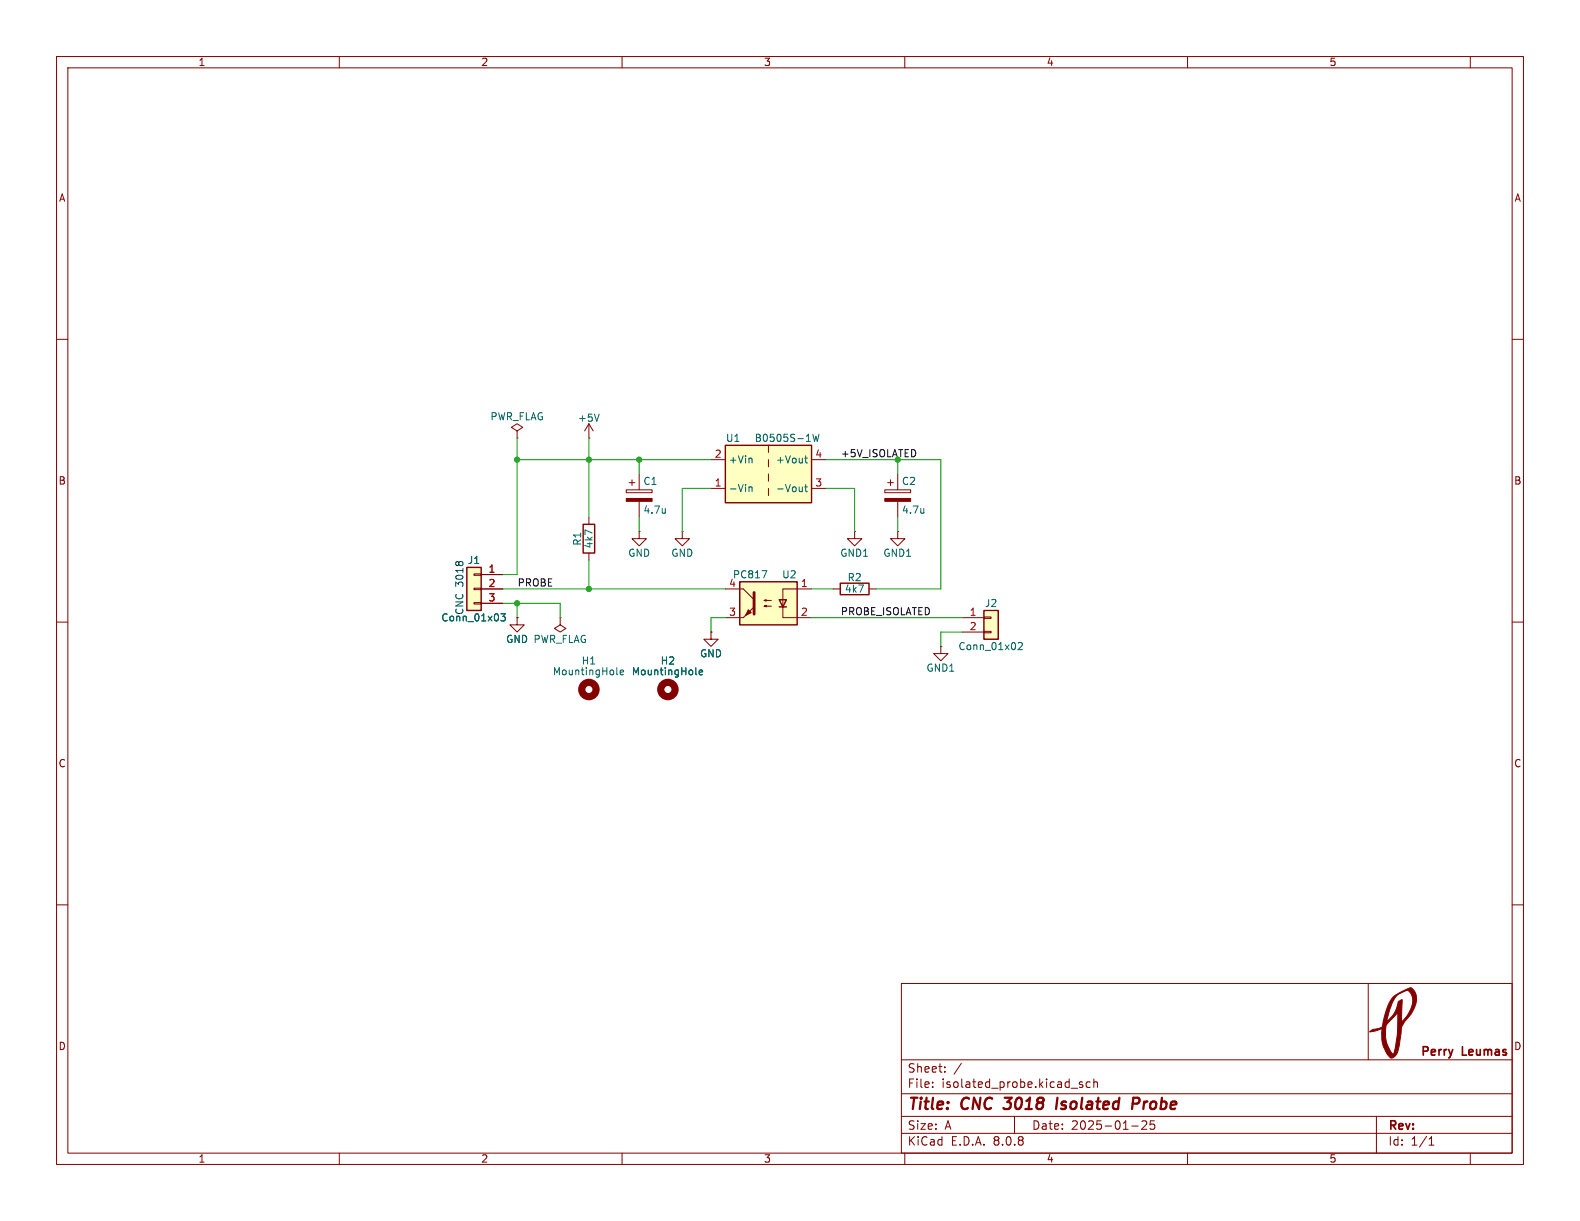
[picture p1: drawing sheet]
(kicad_sch
 (version 20231120)
 (generator "eeschema")
 (generator_version "8.0")
 (paper "A")
 (title_block
  (title "CNC 3018 Isolated Probe")
  (date "2025-01-25")
  (company "Perry Leumas"))
 (lib_symbols
  (symbol "Connector_Generic:Conn_01x02"
   (pin_names
    (offset 1.016) hide) (exclude_from_sim no) (in_bom yes) (on_board yes)
   (property "Reference" "J" (at 0 2.54 0) (effects (font (size 1.27 1.27))))
   (property "Value" "Conn_01x02" (at 0 -5.08 0) (effects (font (size 1.27 1.27))))
   (property "Footprint" "" (at 0 0 0) (effects (font (size 1.27 1.27)) (hide yes)))
   (property "Datasheet" "~" (at 0 0 0) (effects (font (size 1.27 1.27)) (hide yes)))
   (property "Description" "Generic connector, single row, 01x02, script generated (kicad-library-utils/schlib/autogen/connector/)" (at 0 0 0) (effects (font (size 1.27 1.27)) (hide yes)))
   (symbol "Conn_01x02_1_1"
    (rectangle (start -1.27 -2.413) (end 0 -2.667) (stroke (width 0.1524) (type default)) (fill (type none)))
    (rectangle (start -1.27 0.127) (end 0 -0.127) (stroke (width 0.1524) (type default)) (fill (type none)))
    (rectangle (start -1.27 1.27) (end 1.27 -3.81) (stroke (width 0.254) (type default)) (fill (type background)))
    (pin passive line (at -5.08 0 0) (length 3.81) (name "Pin_1" (effects (font (size 1.27 1.27)))) (number "1" (effects (font (size 1.27 1.27)))))
    (pin passive line (at -5.08 -2.54 0) (length 3.81) (name "Pin_2" (effects (font (size 1.27 1.27)))) (number "2" (effects (font (size 1.27 1.27)))))))
  (symbol "Connector_Generic:Conn_01x03"
   (pin_names
    (offset 1.016) hide) (exclude_from_sim no) (in_bom yes) (on_board yes)
   (property "Reference" "J" (at 0 5.08 0) (effects (font (size 1.27 1.27))))
   (property "Value" "Conn_01x03" (at 0 -5.08 0) (effects (font (size 1.27 1.27))))
   (property "Footprint" "" (at 0 0 0) (effects (font (size 1.27 1.27)) (hide yes)))
   (property "Datasheet" "~" (at 0 0 0) (effects (font (size 1.27 1.27)) (hide yes)))
   (property "Description" "Generic connector, single row, 01x03, script generated (kicad-library-utils/schlib/autogen/connector/)" (at 0 0 0) (effects (font (size 1.27 1.27)) (hide yes)))
   (symbol "Conn_01x03_1_1"
    (rectangle (start -1.27 -2.413) (end 0 -2.667) (stroke (width 0.1524) (type default)) (fill (type none)))
    (rectangle (start -1.27 0.127) (end 0 -0.127) (stroke (width 0.1524) (type default)) (fill (type none)))
    (rectangle (start -1.27 2.667) (end 0 2.413) (stroke (width 0.1524) (type default)) (fill (type none)))
    (rectangle (start -1.27 3.81) (end 1.27 -3.81) (stroke (width 0.254) (type default)) (fill (type background)))
    (pin passive line (at -5.08 2.54 0) (length 3.81) (name "Pin_1" (effects (font (size 1.27 1.27)))) (number "1" (effects (font (size 1.27 1.27)))))
    (pin passive line (at -5.08 0 0) (length 3.81) (name "Pin_2" (effects (font (size 1.27 1.27)))) (number "2" (effects (font (size 1.27 1.27)))))
    (pin passive line (at -5.08 -2.54 0) (length 3.81) (name "Pin_3" (effects (font (size 1.27 1.27)))) (number "3" (effects (font (size 1.27 1.27)))))))
  (symbol "Converter_DCDC:TEA1-0505" (exclude_from_sim no) (in_bom yes) (on_board yes)
   (property "Reference" "U" (at -7.62 6.35 0) (effects (font (size 1.27 1.27)) (justify left)))
   (property "Value" "TEA1-0505" (at -2.54 6.35 0) (effects (font (size 1.27 1.27)) (justify left)))
   (property "Footprint" "Converter_DCDC:Converter_DCDC_TRACO_TEA1-xxxx_THT" (at 0 -8.89 0) (effects (font (size 1.27 1.27)) (hide yes)))
   (property "Datasheet" "https://www.tracopower.com/products/tea1.pdf" (at 0 -6.35 0) (effects (font (size 1.27 1.27)) (hide yes)))
   (property "Description" "1W DC/DC converter unregulated, 4.5-5.5V input, 5V output voltage, 200mA output, 1.5kVDC isolation, SIP-4" (at 0 0 0) (effects (font (size 1.27 1.27)) (hide yes)))
   (symbol "TEA1-0505_0_0"
    (pin power_in line (at -10.16 -2.54 0) (length 2.54) (name "-Vin" (effects (font (size 1.27 1.27)))) (number "1" (effects (font (size 1.27 1.27)))))
    (pin power_in line (at -10.16 2.54 0) (length 2.54) (name "+Vin" (effects (font (size 1.27 1.27)))) (number "2" (effects (font (size 1.27 1.27)))))
    (pin power_out line (at 10.16 -2.54 180) (length 2.54) (name "-Vout" (effects (font (size 1.27 1.27)))) (number "3" (effects (font (size 1.27 1.27)))))
    (pin power_out line (at 10.16 2.54 180) (length 2.54) (name "+Vout" (effects (font (size 1.27 1.27)))) (number "4" (effects (font (size 1.27 1.27))))))
   (symbol "TEA1-0505_0_1"
    (rectangle (start -7.62 5.08) (end 7.62 -5.08) (stroke (width 0.254) (type default)) (fill (type background)))
    (polyline (pts (xy 0 -2.54) (xy 0 -3.81)) (stroke (width 0) (type default)) (fill (type none)))
    (polyline (pts (xy 0 0) (xy 0 -1.27)) (stroke (width 0) (type default)) (fill (type none)))
    (polyline (pts (xy 0 2.54) (xy 0 1.27)) (stroke (width 0) (type default)) (fill (type none)))
    (polyline (pts (xy 0 5.08) (xy 0 3.81)) (stroke (width 0) (type default)) (fill (type none)))))
  (symbol "Device:C_Polarized"
   (pin_numbers hide)
   (pin_names
    (offset 0.254)) (exclude_from_sim no) (in_bom yes) (on_board yes)
   (property "Reference" "C" (at 0.635 2.54 0) (effects (font (size 1.27 1.27)) (justify left)))
   (property "Value" "C_Polarized" (at 0.635 -2.54 0) (effects (font (size 1.27 1.27)) (justify left)))
   (property "Footprint" "" (at 0.9652 -3.81 0) (effects (font (size 1.27 1.27)) (hide yes)))
   (property "Datasheet" "~" (at 0 0 0) (effects (font (size 1.27 1.27)) (hide yes)))
   (property "Description" "Polarized capacitor" (at 0 0 0) (effects (font (size 1.27 1.27)) (hide yes)))
   (symbol "C_Polarized_0_1"
    (rectangle (start -2.286 0.508) (end 2.286 1.016) (stroke (width 0) (type default)) (fill (type none)))
    (polyline (pts (xy -1.778 2.286) (xy -0.762 2.286)) (stroke (width 0) (type default)) (fill (type none)))
    (polyline (pts (xy -1.27 2.794) (xy -1.27 1.778)) (stroke (width 0) (type default)) (fill (type none)))
    (rectangle (start 2.286 -0.508) (end -2.286 -1.016) (stroke (width 0) (type default)) (fill (type outline))))
   (symbol "C_Polarized_1_1"
    (pin passive line (at 0 3.81 270) (length 2.794) (name "~" (effects (font (size 1.27 1.27)))) (number "1" (effects (font (size 1.27 1.27)))))
    (pin passive line (at 0 -3.81 90) (length 2.794) (name "~" (effects (font (size 1.27 1.27)))) (number "2" (effects (font (size 1.27 1.27)))))))
  (symbol "Device:R"
   (pin_numbers hide)
   (pin_names
    (offset 0)) (exclude_from_sim no) (in_bom yes) (on_board yes)
   (property "Reference" "R" (at 2.032 0 90) (effects (font (size 1.27 1.27))))
   (property "Value" "R" (at 0 0 90) (effects (font (size 1.27 1.27))))
   (property "Footprint" "" (at -1.778 0 90) (effects (font (size 1.27 1.27)) (hide yes)))
   (property "Datasheet" "~" (at 0 0 0) (effects (font (size 1.27 1.27)) (hide yes)))
   (property "Description" "Resistor" (at 0 0 0) (effects (font (size 1.27 1.27)) (hide yes)))
   (symbol "R_0_1"
    (rectangle (start -1.016 -2.54) (end 1.016 2.54) (stroke (width 0.254) (type default)) (fill (type none))))
   (symbol "R_1_1"
    (pin passive line (at 0 3.81 270) (length 1.27) (name "~" (effects (font (size 1.27 1.27)))) (number "1" (effects (font (size 1.27 1.27)))))
    (pin passive line (at 0 -3.81 90) (length 1.27) (name "~" (effects (font (size 1.27 1.27)))) (number "2" (effects (font (size 1.27 1.27)))))))
  (symbol "Isolator:PC817"
   (pin_names
    (offset 1.016)) (exclude_from_sim no) (in_bom yes) (on_board yes)
   (property "Reference" "U" (at -5.08 5.08 0) (effects (font (size 1.27 1.27)) (justify left)))
   (property "Value" "PC817" (at 0 5.08 0) (effects (font (size 1.27 1.27)) (justify left)))
   (property "Footprint" "Package_DIP:DIP-4_W7.62mm" (at -5.08 -5.08 0) (effects (font (size 1.27 1.27)
    (italic yes)) (justify left) (hide yes)))
   (property "Datasheet" "http://www.soselectronic.cz/a_info/resource/d/pc817.pdf" (at 0 0 0) (effects (font (size 1.27 1.27)) (justify left) (hide yes)))
   (property "Description" "DC Optocoupler, Vce 35V, CTR 50-300%, DIP-4" (at 0 0 0) (effects (font (size 1.27 1.27)) (hide yes)))
   (symbol "PC817_0_1"
    (rectangle (start -5.08 3.81) (end 5.08 -3.81) (stroke (width 0.254) (type default)) (fill (type background)))
    (polyline (pts (xy -3.175 -0.635) (xy -1.905 -0.635)) (stroke (width 0.254) (type default)) (fill (type none)))
    (polyline (pts (xy 2.54 0.635) (xy 4.445 2.54)) (stroke (width 0) (type default)) (fill (type none)))
    (polyline (pts (xy 4.445 -2.54) (xy 2.54 -0.635)) (stroke (width 0) (type default)) (fill (type outline)))
    (polyline (pts (xy 4.445 -2.54) (xy 5.08 -2.54)) (stroke (width 0) (type default)) (fill (type none)))
    (polyline (pts (xy 4.445 2.54) (xy 5.08 2.54)) (stroke (width 0) (type default)) (fill (type none)))
    (polyline (pts (xy -5.08 2.54) (xy -2.54 2.54) (xy -2.54 -0.635)) (stroke (width 0) (type default)) (fill (type none)))
    (polyline (pts (xy -2.54 -0.635) (xy -2.54 -2.54) (xy -5.08 -2.54)) (stroke (width 0) (type default)) (fill (type none)))
    (polyline (pts (xy 2.54 1.905) (xy 2.54 -1.905) (xy 2.54 -1.905)) (stroke (width 0.508) (type default)) (fill (type none)))
    (polyline (pts (xy -2.54 -0.635) (xy -3.175 0.635) (xy -1.905 0.635) (xy -2.54 -0.635)) (stroke (width 0.254) (type default)) (fill (type none)))
    (polyline (pts (xy -0.508 -0.508) (xy 0.762 -0.508) (xy 0.381 -0.635) (xy 0.381 -0.381) (xy 0.762 -0.508)) (stroke (width 0) (type default)) (fill (type none)))
    (polyline (pts (xy -0.508 0.508) (xy 0.762 0.508) (xy 0.381 0.381) (xy 0.381 0.635) (xy 0.762 0.508)) (stroke (width 0) (type default)) (fill (type none)))
    (polyline (pts (xy 3.048 -1.651) (xy 3.556 -1.143) (xy 4.064 -2.159) (xy 3.048 -1.651) (xy 3.048 -1.651)) (stroke (width 0) (type default)) (fill (type outline))))
   (symbol "PC817_1_1"
    (pin passive line (at -7.62 2.54 0) (length 2.54) (name "~" (effects (font (size 1.27 1.27)))) (number "1" (effects (font (size 1.27 1.27)))))
    (pin passive line (at -7.62 -2.54 0) (length 2.54) (name "~" (effects (font (size 1.27 1.27)))) (number "2" (effects (font (size 1.27 1.27)))))
    (pin passive line (at 7.62 -2.54 180) (length 2.54) (name "~" (effects (font (size 1.27 1.27)))) (number "3" (effects (font (size 1.27 1.27)))))
    (pin passive line (at 7.62 2.54 180) (length 2.54) (name "~" (effects (font (size 1.27 1.27)))) (number "4" (effects (font (size 1.27 1.27)))))))
  (symbol "Mechanical:MountingHole"
   (pin_names
    (offset 1.016)) (exclude_from_sim yes) (in_bom no) (on_board yes)
   (property "Reference" "H" (at 0 5.08 0) (effects (font (size 1.27 1.27))))
   (property "Value" "MountingHole" (at 0 3.175 0) (effects (font (size 1.27 1.27))))
   (property "Footprint" "" (at 0 0 0) (effects (font (size 1.27 1.27)) (hide yes)))
   (property "Datasheet" "~" (at 0 0 0) (effects (font (size 1.27 1.27)) (hide yes)))
   (property "Description" "Mounting Hole without connection" (at 0 0 0) (effects (font (size 1.27 1.27)) (hide yes)))
   (symbol "MountingHole_0_1"
    (circle (center 0 0) (radius 1.27) (stroke (width 1.27) (type default)) (fill (type none)))))
  (symbol "power:+5V"
   (power)
   (pin_numbers hide)
   (pin_names
    (offset 0) hide) (exclude_from_sim no) (in_bom yes) (on_board yes)
   (property "Reference" "#PWR" (at 0 -3.81 0) (effects (font (size 1.27 1.27)) (hide yes)))
   (property "Value" "+5V" (at 0 3.556 0) (effects (font (size 1.27 1.27))))
   (property "Footprint" "" (at 0 0 0) (effects (font (size 1.27 1.27)) (hide yes)))
   (property "Datasheet" "" (at 0 0 0) (effects (font (size 1.27 1.27)) (hide yes)))
   (property "Description" "Power symbol creates a global label with name \"+5V\"" (at 0 0 0) (effects (font (size 1.27 1.27)) (hide yes)))
   (symbol "+5V_0_1"
    (polyline (pts (xy -0.762 1.27) (xy 0 2.54)) (stroke (width 0) (type default)) (fill (type none)))
    (polyline (pts (xy 0 0) (xy 0 2.54)) (stroke (width 0) (type default)) (fill (type none)))
    (polyline (pts (xy 0 2.54) (xy 0.762 1.27)) (stroke (width 0) (type default)) (fill (type none))))
   (symbol "+5V_1_1"
    (pin power_in line (at 0 0 90) (length 0) (name "~" (effects (font (size 1.27 1.27)))) (number "1" (effects (font (size 1.27 1.27)))))))
  (symbol "power:GND"
   (power)
   (pin_numbers hide)
   (pin_names
    (offset 0) hide) (exclude_from_sim no) (in_bom yes) (on_board yes)
   (property "Reference" "#PWR" (at 0 -6.35 0) (effects (font (size 1.27 1.27)) (hide yes)))
   (property "Value" "GND" (at 0 -3.81 0) (effects (font (size 1.27 1.27))))
   (property "Footprint" "" (at 0 0 0) (effects (font (size 1.27 1.27)) (hide yes)))
   (property "Datasheet" "" (at 0 0 0) (effects (font (size 1.27 1.27)) (hide yes)))
   (property "Description" "Power symbol creates a global label with name \"GND\" , ground" (at 0 0 0) (effects (font (size 1.27 1.27)) (hide yes)))
   (symbol "GND_0_1"
    (polyline (pts (xy 0 0) (xy 0 -1.27) (xy 1.27 -1.27) (xy 0 -2.54) (xy -1.27 -1.27) (xy 0 -1.27)) (stroke (width 0) (type default)) (fill (type none))))
   (symbol "GND_1_1"
    (pin power_in line (at 0 0 270) (length 0) (name "~" (effects (font (size 1.27 1.27)))) (number "1" (effects (font (size 1.27 1.27)))))))
  (symbol "power:GND1"
   (power)
   (pin_numbers hide)
   (pin_names
    (offset 0) hide) (exclude_from_sim no) (in_bom yes) (on_board yes)
   (property "Reference" "#PWR" (at 0 -6.35 0) (effects (font (size 1.27 1.27)) (hide yes)))
   (property "Value" "GND1" (at 0 -3.81 0) (effects (font (size 1.27 1.27))))
   (property "Footprint" "" (at 0 0 0) (effects (font (size 1.27 1.27)) (hide yes)))
   (property "Datasheet" "" (at 0 0 0) (effects (font (size 1.27 1.27)) (hide yes)))
   (property "Description" "Power symbol creates a global label with name \"GND1\" , ground" (at 0 0 0) (effects (font (size 1.27 1.27)) (hide yes)))
   (symbol "GND1_0_1"
    (polyline (pts (xy 0 0) (xy 0 -1.27) (xy 1.27 -1.27) (xy 0 -2.54) (xy -1.27 -1.27) (xy 0 -1.27)) (stroke (width 0) (type default)) (fill (type none))))
   (symbol "GND1_1_1"
    (pin power_in line (at 0 0 270) (length 0) (name "~" (effects (font (size 1.27 1.27)))) (number "1" (effects (font (size 1.27 1.27)))))))
  (symbol "power:PWR_FLAG"
   (power)
   (pin_numbers hide)
   (pin_names
    (offset 0) hide) (exclude_from_sim no) (in_bom yes) (on_board yes)
   (property "Reference" "#FLG" (at 0 1.905 0) (effects (font (size 1.27 1.27)) (hide yes)))
   (property "Value" "PWR_FLAG" (at 0 3.81 0) (effects (font (size 1.27 1.27))))
   (property "Footprint" "" (at 0 0 0) (effects (font (size 1.27 1.27)) (hide yes)))
   (property "Datasheet" "~" (at 0 0 0) (effects (font (size 1.27 1.27)) (hide yes)))
   (property "Description" "Special symbol for telling ERC where power comes from" (at 0 0 0) (effects (font (size 1.27 1.27)) (hide yes)))
   (symbol "PWR_FLAG_0_0"
    (pin power_out line (at 0 0 90) (length 0) (name "~" (effects (font (size 1.27 1.27)))) (number "1" (effects (font (size 1.27 1.27))))))
   (symbol "PWR_FLAG_0_1"
    (polyline (pts (xy 0 0) (xy 0 1.27) (xy -1.016 1.905) (xy 0 2.54) (xy 1.016 1.905) (xy 0 1.27)) (stroke (width 0) (type default)) (fill (type none))))))
 (junction
  (at 91.44 81.28)
  (diameter 0)
  (color 0 0 0 0))
 (junction
  (at 113.03 81.28)
  (diameter 0)
  (color 0 0 0 0))
 (junction
  (at 104.14 81.28)
  (diameter 0)
  (color 0 0 0 0))
 (junction
  (at 91.44 106.68)
  (diameter 0)
  (color 0 0 0 0))
 (junction
  (at 104.14 104.14)
  (diameter 0)
  (color 0 0 0 0))
 (junction
  (at 158.75 81.28)
  (diameter 0)
  (color 0 0 0 0))
 (wire
  (pts (xy 113.03 91.44) (xy 113.03 93.98))
  (stroke (width 0) (type default)))
 (wire
  (pts (xy 88.9 106.68) (xy 91.44 106.68))
  (stroke (width 0) (type default)))
 (wire
  (pts (xy 91.44 81.28) (xy 91.44 101.6))
  (stroke (width 0) (type default)))
 (wire
  (pts (xy 99.06 106.68) (xy 91.44 106.68))
  (stroke (width 0) (type default)))
 (wire
  (pts (xy 125.73 109.22) (xy 128.27 109.22))
  (stroke (width 0) (type default)))
 (wire
  (pts (xy 104.14 99.06) (xy 104.14 104.14))
  (stroke (width 0) (type default)))
 (wire
  (pts (xy 151.13 86.36) (xy 146.05 86.36))
  (stroke (width 0) (type default)))
 (wire
  (pts (xy 151.13 93.98) (xy 151.13 86.36))
  (stroke (width 0) (type default)))
 (wire
  (pts (xy 166.37 104.14) (xy 166.37 81.28))
  (stroke (width 0) (type default)))
 (wire
  (pts (xy 88.9 104.14) (xy 104.14 104.14))
  (stroke (width 0) (type default)))
 (wire
  (pts (xy 113.03 81.28) (xy 125.73 81.28))
  (stroke (width 0) (type default)))
 (wire
  (pts (xy 91.44 81.28) (xy 104.14 81.28))
  (stroke (width 0) (type default)))
 (wire
  (pts (xy 166.37 111.76) (xy 170.18 111.76))
  (stroke (width 0) (type default)))
 (wire
  (pts (xy 120.65 86.36) (xy 125.73 86.36))
  (stroke (width 0) (type default)))
 (wire
  (pts (xy 104.14 77.47) (xy 104.14 81.28))
  (stroke (width 0) (type default)))
 (wire
  (pts (xy 91.44 106.68) (xy 91.44 109.22))
  (stroke (width 0) (type default)))
 (wire
  (pts (xy 113.03 81.28) (xy 113.03 83.82))
  (stroke (width 0) (type default)))
 (wire
  (pts (xy 158.75 81.28) (xy 158.75 83.82))
  (stroke (width 0) (type default)))
 (wire
  (pts (xy 166.37 114.3) (xy 166.37 111.76))
  (stroke (width 0) (type default)))
 (wire
  (pts (xy 91.44 77.47) (xy 91.44 81.28))
  (stroke (width 0) (type default)))
 (wire
  (pts (xy 104.14 81.28) (xy 104.14 91.44))
  (stroke (width 0) (type default)))
 (wire
  (pts (xy 125.73 111.76) (xy 125.73 109.22))
  (stroke (width 0) (type default)))
 (wire
  (pts (xy 120.65 93.98) (xy 120.65 86.36))
  (stroke (width 0) (type default)))
 (wire
  (pts (xy 146.05 81.28) (xy 158.75 81.28))
  (stroke (width 0) (type default)))
 (wire
  (pts (xy 166.37 81.28) (xy 158.75 81.28))
  (stroke (width 0) (type default)))
 (wire
  (pts (xy 104.14 81.28) (xy 113.03 81.28))
  (stroke (width 0) (type default)))
 (wire
  (pts (xy 143.51 109.22) (xy 170.18 109.22))
  (stroke (width 0) (type default)))
 (wire
  (pts (xy 104.14 104.14) (xy 128.27 104.14))
  (stroke (width 0) (type default)))
 (wire
  (pts (xy 158.75 91.44) (xy 158.75 93.98))
  (stroke (width 0) (type default)))
 (wire
  (pts (xy 99.06 109.22) (xy 99.06 106.68))
  (stroke (width 0) (type default)))
 (wire
  (pts (xy 143.51 104.14) (xy 147.32 104.14))
  (stroke (width 0) (type default)))
 (wire
  (pts (xy 154.94 104.14) (xy 166.37 104.14))
  (stroke (width 0) (type default)))
 (wire
  (pts (xy 88.9 101.6) (xy 91.44 101.6))
  (stroke (width 0) (type default)))
 (text "CNC 3018"
  (exclude_from_sim no)
  (at 81.28 104.14 90)
  (effects (font (size 1.27 1.27))))
 (label "PROBE"
  (at 91.44 104.14 0)
  (effects (font (size 1.27 1.27)) (justify left bottom)))
 (label "+5V_ISOLATED"
  (at 148.59 81.28 0)
  (effects (font (size 1.27 1.27)) (justify left bottom)))
 (label "PROBE_ISOLATED"
  (at 148.59 109.22 0)
  (effects (font (size 1.27 1.27)) (justify left bottom)))
 (symbol
  (lib_id "power:GND")
  (at 113.03 93.98 0)
  (unit 1)
  (exclude_from_sim no)
  (in_bom yes)
  (on_board yes)
  (dnp no)
  (property "Reference" "#PWR05" (at 113.03 100.33 0) (effects (font (size 1.27 1.27)) (hide yes)))
  (property "Value" "GND" (at 113.03 97.79 0) (effects (font (size 1.27 1.27))))
  (property "Footprint" "" (at 113.03 93.98 0) (effects (font (size 1.27 1.27)) (hide yes)))
  (property "Datasheet" "" (at 113.03 93.98 0) (effects (font (size 1.27 1.27)) (hide yes)))
  (property "Description" "Power symbol creates a global label with name \"GND\" , ground" (at 113.03 93.98 0) (effects (font (size 1.27 1.27)) (hide yes)))
  (pin "1"))
 (symbol
  (lib_id "power:GND1")
  (at 166.37 114.3 0)
  (unit 1)
  (exclude_from_sim no)
  (in_bom yes)
  (on_board yes)
  (dnp no)
  (property "Reference" "#PWR01" (at 166.37 120.65 0) (effects (font (size 1.27 1.27)) (hide yes)))
  (property "Value" "GND1" (at 166.37 118.11 0) (effects (font (size 1.27 1.27))))
  (property "Footprint" "" (at 166.37 114.3 0) (effects (font (size 1.27 1.27)) (hide yes)))
  (property "Datasheet" "" (at 166.37 114.3 0) (effects (font (size 1.27 1.27)) (hide yes)))
  (property "Description" "Power symbol creates a global label with name \"GND1\" , ground" (at 166.37 114.3 0) (effects (font (size 1.27 1.27)) (hide yes)))
  (pin "1"))
 (symbol
  (lib_id "Converter_DCDC:TEA1-0505")
  (at 135.89 83.82 0)
  (unit 1)
  (exclude_from_sim no)
  (in_bom yes)
  (on_board yes)
  (dnp no)
  (property "Reference" "U1" (at 128.27 77.47 0) (effects (font (size 1.27 1.27)) (justify left)))
  (property "Value" "B0505S-1W" (at 133.35 77.47 0) (effects (font (size 1.27 1.27)) (justify left)))
  (property "Footprint" "Converter_DCDC:Converter_DCDC_TRACO_TEA1-xxxx_THT" (at 135.89 92.71 0) (effects (font (size 1.27 1.27)) (hide yes)))
  (property "Datasheet" "" (at 135.89 90.17 0) (effects (font (size 1.27 1.27)) (hide yes)))
  (property "Description" "1W DC/DC converter unregulated, 4.5-5.5V input, 5V output voltage, 200mA output, 1.5kVDC isolation, SIP-4" (at 135.89 83.82 0) (effects (font (size 1.27 1.27)) (hide yes)))
  (pin "3")
  (pin "2")
  (pin "4")
  (pin "1"))
 (symbol
  (lib_id "power:GND1")
  (at 151.13 93.98 0)
  (unit 1)
  (exclude_from_sim no)
  (in_bom yes)
  (on_board yes)
  (dnp no)
  (property "Reference" "#PWR07" (at 151.13 100.33 0) (effects (font (size 1.27 1.27)) (hide yes)))
  (property "Value" "GND1" (at 151.13 97.79 0) (effects (font (size 1.27 1.27))))
  (property "Footprint" "" (at 151.13 93.98 0) (effects (font (size 1.27 1.27)) (hide yes)))
  (property "Datasheet" "" (at 151.13 93.98 0) (effects (font (size 1.27 1.27)) (hide yes)))
  (property "Description" "Power symbol creates a global label with name \"GND1\" , ground" (at 151.13 93.98 0) (effects (font (size 1.27 1.27)) (hide yes)))
  (pin "1"))
 (symbol
  (lib_id "Isolator:PC817")
  (at 135.89 106.68 0)
  (mirror y)
  (unit 1)
  (exclude_from_sim no)
  (in_bom yes)
  (on_board yes)
  (dnp no)
  (property "Reference" "U2" (at 140.97 101.6 0) (effects (font (size 1.27 1.27)) (justify left)))
  (property "Value" "PC817" (at 135.89 101.6 0) (effects (font (size 1.27 1.27)) (justify left)))
  (property "Footprint" "Package_DIP:DIP-4_W7.62mm" (at 140.97 111.76 0) (effects (font (size 1.27 1.27)
    (italic yes)) (justify left) (hide yes)))
  (property "Datasheet" "http://www.soselectronic.cz/a_info/resource/d/pc817.pdf" (at 135.89 106.68 0) (effects (font (size 1.27 1.27)) (justify left) (hide yes)))
  (property "Description" "DC Optocoupler, Vce 35V, CTR 50-300%, DIP-4" (at 135.89 106.68 0) (effects (font (size 1.27 1.27)) (hide yes)))
  (pin "3")
  (pin "1")
  (pin "2")
  (pin "4"))
 (symbol
  (lib_id "Connector_Generic:Conn_01x02")
  (at 175.26 109.22 0)
  (unit 1)
  (exclude_from_sim no)
  (in_bom yes)
  (on_board yes)
  (dnp no)
  (property "Reference" "J2" (at 175.26 106.68 0) (effects (font (size 1.27 1.27))))
  (property "Value" "Conn_01x02" (at 175.26 114.3 0) (effects (font (size 1.27 1.27))))
  (property "Footprint" "Connector_PinHeader_2.54mm:PinHeader_1x02_P2.54mm_Vertical" (at 175.26 109.22 0) (effects (font (size 1.27 1.27)) (hide yes)))
  (property "Datasheet" "~" (at 175.26 109.22 0) (effects (font (size 1.27 1.27)) (hide yes)))
  (property "Description" "Generic connector, single row, 01x02, script generated (kicad-library-utils/schlib/autogen/connector/)" (at 175.26 109.22 0) (effects (font (size 1.27 1.27)) (hide yes)))
  (pin "2")
  (pin "1"))
 (symbol
  (lib_id "Device:C_Polarized")
  (at 158.75 87.63 0)
  (unit 1)
  (exclude_from_sim no)
  (in_bom yes)
  (on_board yes)
  (dnp no)
  (property "Reference" "C2" (at 159.385 85.09 0) (effects (font (size 1.27 1.27)) (justify left)))
  (property "Value" "4.7u" (at 159.385 90.17 0) (effects (font (size 1.27 1.27)) (justify left)))
  (property "Footprint" "Capacitor_THT:CP_Radial_D5.0mm_P2.50mm" (at 159.7152 91.44 0) (effects (font (size 1.27 1.27)) (hide yes)))
  (property "Datasheet" "~" (at 158.75 87.63 0) (effects (font (size 1.27 1.27)) (hide yes)))
  (property "Description" "Polarized capacitor" (at 158.75 87.63 0) (effects (font (size 1.27 1.27)) (hide yes)))
  (pin "2")
  (pin "1"))
 (symbol
  (lib_id "power:GND1")
  (at 158.75 93.98 0)
  (unit 1)
  (exclude_from_sim no)
  (in_bom yes)
  (on_board yes)
  (dnp no)
  (property "Reference" "#PWR08" (at 158.75 100.33 0) (effects (font (size 1.27 1.27)) (hide yes)))
  (property "Value" "GND1" (at 158.75 97.79 0) (effects (font (size 1.27 1.27))))
  (property "Footprint" "" (at 158.75 93.98 0) (effects (font (size 1.27 1.27)) (hide yes)))
  (property "Datasheet" "" (at 158.75 93.98 0) (effects (font (size 1.27 1.27)) (hide yes)))
  (property "Description" "Power symbol creates a global label with name \"GND1\" , ground" (at 158.75 93.98 0) (effects (font (size 1.27 1.27)) (hide yes)))
  (pin "1"))
 (symbol
  (lib_id "power:+5V")
  (at 104.14 77.47 0)
  (unit 1)
  (exclude_from_sim no)
  (in_bom yes)
  (on_board yes)
  (dnp no)
  (property "Reference" "#PWR06" (at 104.14 81.28 0) (effects (font (size 1.27 1.27)) (hide yes)))
  (property "Value" "+5V" (at 104.14 73.914 0) (effects (font (size 1.27 1.27))))
  (property "Footprint" "" (at 104.14 77.47 0) (effects (font (size 1.27 1.27)) (hide yes)))
  (property "Datasheet" "" (at 104.14 77.47 0) (effects (font (size 1.27 1.27)) (hide yes)))
  (property "Description" "Power symbol creates a global label with name \"+5V\"" (at 104.14 77.47 0) (effects (font (size 1.27 1.27)) (hide yes)))
  (pin "1"))
 (symbol
  (lib_id "power:PWR_FLAG")
  (at 91.44 77.47 0)
  (unit 1)
  (exclude_from_sim no)
  (in_bom yes)
  (on_board yes)
  (dnp no)
  (property "Reference" "#FLG01" (at 91.44 75.565 0) (effects (font (size 1.27 1.27)) (hide yes)))
  (property "Value" "PWR_FLAG" (at 91.44 73.66 0) (effects (font (size 1.27 1.27))))
  (property "Footprint" "" (at 91.44 77.47 0) (effects (font (size 1.27 1.27)) (hide yes)))
  (property "Datasheet" "~" (at 91.44 77.47 0) (effects (font (size 1.27 1.27)) (hide yes)))
  (property "Description" "Special symbol for telling ERC where power comes from" (at 91.44 77.47 0) (effects (font (size 1.27 1.27)) (hide yes)))
  (pin "1"))
 (symbol
  (lib_id "power:GND")
  (at 120.65 93.98 0)
  (unit 1)
  (exclude_from_sim no)
  (in_bom yes)
  (on_board yes)
  (dnp no)
  (property "Reference" "#PWR03" (at 120.65 100.33 0) (effects (font (size 1.27 1.27)) (hide yes)))
  (property "Value" "GND" (at 120.65 97.79 0) (effects (font (size 1.27 1.27))))
  (property "Footprint" "" (at 120.65 93.98 0) (effects (font (size 1.27 1.27)) (hide yes)))
  (property "Datasheet" "" (at 120.65 93.98 0) (effects (font (size 1.27 1.27)) (hide yes)))
  (property "Description" "Power symbol creates a global label with name \"GND\" , ground" (at 120.65 93.98 0) (effects (font (size 1.27 1.27)) (hide yes)))
  (pin "1"))
 (symbol
  (lib_id "Mechanical:MountingHole")
  (at 104.14 121.92 0)
  (unit 1)
  (exclude_from_sim yes)
  (in_bom no)
  (on_board yes)
  (dnp no)
  (property "Reference" "H1" (at 104.14 116.84 0) (effects (font (size 1.27 1.27))))
  (property "Value" "MountingHole" (at 104.14 118.745 0) (effects (font (size 1.27 1.27))))
  (property "Footprint" "MountingHole:MountingHole_3.2mm_M3" (at 104.14 121.92 0) (effects (font (size 1.27 1.27)) (hide yes)))
  (property "Datasheet" "~" (at 104.14 121.92 0) (effects (font (size 1.27 1.27)) (hide yes)))
  (property "Description" "Mounting Hole without connection" (at 104.14 121.92 0) (effects (font (size 1.27 1.27)) (hide yes))))
 (symbol
  (lib_id "Device:C_Polarized")
  (at 113.03 87.63 0)
  (unit 1)
  (exclude_from_sim no)
  (in_bom yes)
  (on_board yes)
  (dnp no)
  (property "Reference" "C1" (at 113.665 85.09 0) (effects (font (size 1.27 1.27)) (justify left)))
  (property "Value" "4.7u" (at 113.665 90.17 0) (effects (font (size 1.27 1.27)) (justify left)))
  (property "Footprint" "Capacitor_THT:CP_Radial_D5.0mm_P2.50mm" (at 113.9952 91.44 0) (effects (font (size 1.27 1.27)) (hide yes)))
  (property "Datasheet" "~" (at 113.03 87.63 0) (effects (font (size 1.27 1.27)) (hide yes)))
  (property "Description" "Polarized capacitor" (at 113.03 87.63 0) (effects (font (size 1.27 1.27)) (hide yes)))
  (pin "2")
  (pin "1"))
 (symbol
  (lib_id "Connector_Generic:Conn_01x03")
  (at 83.82 104.14 0)
  (mirror y)
  (unit 1)
  (exclude_from_sim no)
  (in_bom yes)
  (on_board yes)
  (dnp no)
  (property "Reference" "J1" (at 83.82 99.06 0) (effects (font (size 1.27 1.27))))
  (property "Value" "Conn_01x03" (at 83.82 109.22 0) (effects (font (size 1.27 1.27))))
  (property "Footprint" "Connector_PinHeader_2.54mm:PinHeader_1x03_P2.54mm_Vertical" (at 83.82 104.14 0) (effects (font (size 1.27 1.27)) (hide yes)))
  (property "Datasheet" "~" (at 83.82 104.14 0) (effects (font (size 1.27 1.27)) (hide yes)))
  (property "Description" "Generic connector, single row, 01x03, script generated (kicad-library-utils/schlib/autogen/connector/)" (at 83.82 104.14 0) (effects (font (size 1.27 1.27)) (hide yes)))
  (pin "3")
  (pin "2")
  (pin "1"))
 (symbol
  (lib_id "Device:R")
  (at 104.14 95.25 180)
  (unit 1)
  (exclude_from_sim no)
  (in_bom yes)
  (on_board yes)
  (dnp no)
  (property "Reference" "R1" (at 102.108 95.25 90) (effects (font (size 1.27 1.27))))
  (property "Value" "4k7" (at 104.14 95.25 90) (effects (font (size 1.27 1.27))))
  (property "Footprint" "Resistor_THT:R_Axial_DIN0204_L3.6mm_D1.6mm_P7.62mm_Horizontal" (at 105.918 95.25 90) (effects (font (size 1.27 1.27)) (hide yes)))
  (property "Datasheet" "~" (at 104.14 95.25 0) (effects (font (size 1.27 1.27)) (hide yes)))
  (property "Description" "Resistor" (at 104.14 95.25 0) (effects (font (size 1.27 1.27)) (hide yes)))
  (pin "1")
  (pin "2"))
 (symbol
  (lib_id "power:GND")
  (at 125.73 111.76 0)
  (unit 1)
  (exclude_from_sim no)
  (in_bom yes)
  (on_board yes)
  (dnp no)
  (property "Reference" "#PWR04" (at 125.73 118.11 0) (effects (font (size 1.27 1.27)) (hide yes)))
  (property "Value" "GND" (at 125.73 115.57 0) (effects (font (size 1.27 1.27))))
  (property "Footprint" "" (at 125.73 111.76 0) (effects (font (size 1.27 1.27)) (hide yes)))
  (property "Datasheet" "" (at 125.73 111.76 0) (effects (font (size 1.27 1.27)) (hide yes)))
  (property "Description" "Power symbol creates a global label with name \"GND\" , ground" (at 125.73 111.76 0) (effects (font (size 1.27 1.27)) (hide yes)))
  (pin "1"))
 (symbol
  (lib_id "Device:R")
  (at 151.13 104.14 90)
  (unit 1)
  (exclude_from_sim no)
  (in_bom yes)
  (on_board yes)
  (dnp no)
  (property "Reference" "R2" (at 151.13 102.108 90) (effects (font (size 1.27 1.27))))
  (property "Value" "4k7" (at 151.13 104.14 90) (effects (font (size 1.27 1.27))))
  (property "Footprint" "Resistor_THT:R_Axial_DIN0204_L3.6mm_D1.6mm_P7.62mm_Horizontal" (at 151.13 105.918 90) (effects (font (size 1.27 1.27)) (hide yes)))
  (property "Datasheet" "~" (at 151.13 104.14 0) (effects (font (size 1.27 1.27)) (hide yes)))
  (property "Description" "Resistor" (at 151.13 104.14 0) (effects (font (size 1.27 1.27)) (hide yes)))
  (pin "1")
  (pin "2"))
 (symbol
  (lib_id "Mechanical:MountingHole")
  (at 118.11 121.92 0)
  (unit 1)
  (exclude_from_sim yes)
  (in_bom no)
  (on_board yes)
  (dnp no)
  (property "Reference" "H2" (at 118.11 116.84 0) (effects (font (size 1.27 1.27))))
  (property "Value" "MountingHole" (at 118.11 118.745 0) (effects (font (size 1.27 1.27))))
  (property "Footprint" "MountingHole:MountingHole_3.2mm_M3" (at 118.11 121.92 0) (effects (font (size 1.27 1.27)) (hide yes)))
  (property "Datasheet" "~" (at 118.11 121.92 0) (effects (font (size 1.27 1.27)) (hide yes)))
  (property "Description" "Mounting Hole without connection" (at 118.11 121.92 0) (effects (font (size 1.27 1.27)) (hide yes))))
 (symbol
  (lib_id "power:GND")
  (at 91.44 109.22 0)
  (unit 1)
  (exclude_from_sim no)
  (in_bom yes)
  (on_board yes)
  (dnp no)
  (property "Reference" "#PWR02" (at 91.44 115.57 0) (effects (font (size 1.27 1.27)) (hide yes)))
  (property "Value" "GND" (at 91.44 113.03 0) (effects (font (size 1.27 1.27))))
  (property "Footprint" "" (at 91.44 109.22 0) (effects (font (size 1.27 1.27)) (hide yes)))
  (property "Datasheet" "" (at 91.44 109.22 0) (effects (font (size 1.27 1.27)) (hide yes)))
  (property "Description" "Power symbol creates a global label with name \"GND\" , ground" (at 91.44 109.22 0) (effects (font (size 1.27 1.27)) (hide yes)))
  (pin "1"))
 (symbol
  (lib_id "power:PWR_FLAG")
  (at 99.06 109.22 180)
  (unit 1)
  (exclude_from_sim no)
  (in_bom yes)
  (on_board yes)
  (dnp no)
  (property "Reference" "#FLG02" (at 99.06 111.125 0) (effects (font (size 1.27 1.27)) (hide yes)))
  (property "Value" "PWR_FLAG" (at 99.06 113.03 0) (effects (font (size 1.27 1.27))))
  (property "Footprint" "" (at 99.06 109.22 0) (effects (font (size 1.27 1.27)) (hide yes)))
  (property "Datasheet" "~" (at 99.06 109.22 0) (effects (font (size 1.27 1.27)) (hide yes)))
  (property "Description" "Special symbol for telling ERC where power comes from" (at 99.06 109.22 0) (effects (font (size 1.27 1.27)) (hide yes)))
  (pin "1"))
 (sheet_instances
  (path ""
   (page "1"))))
